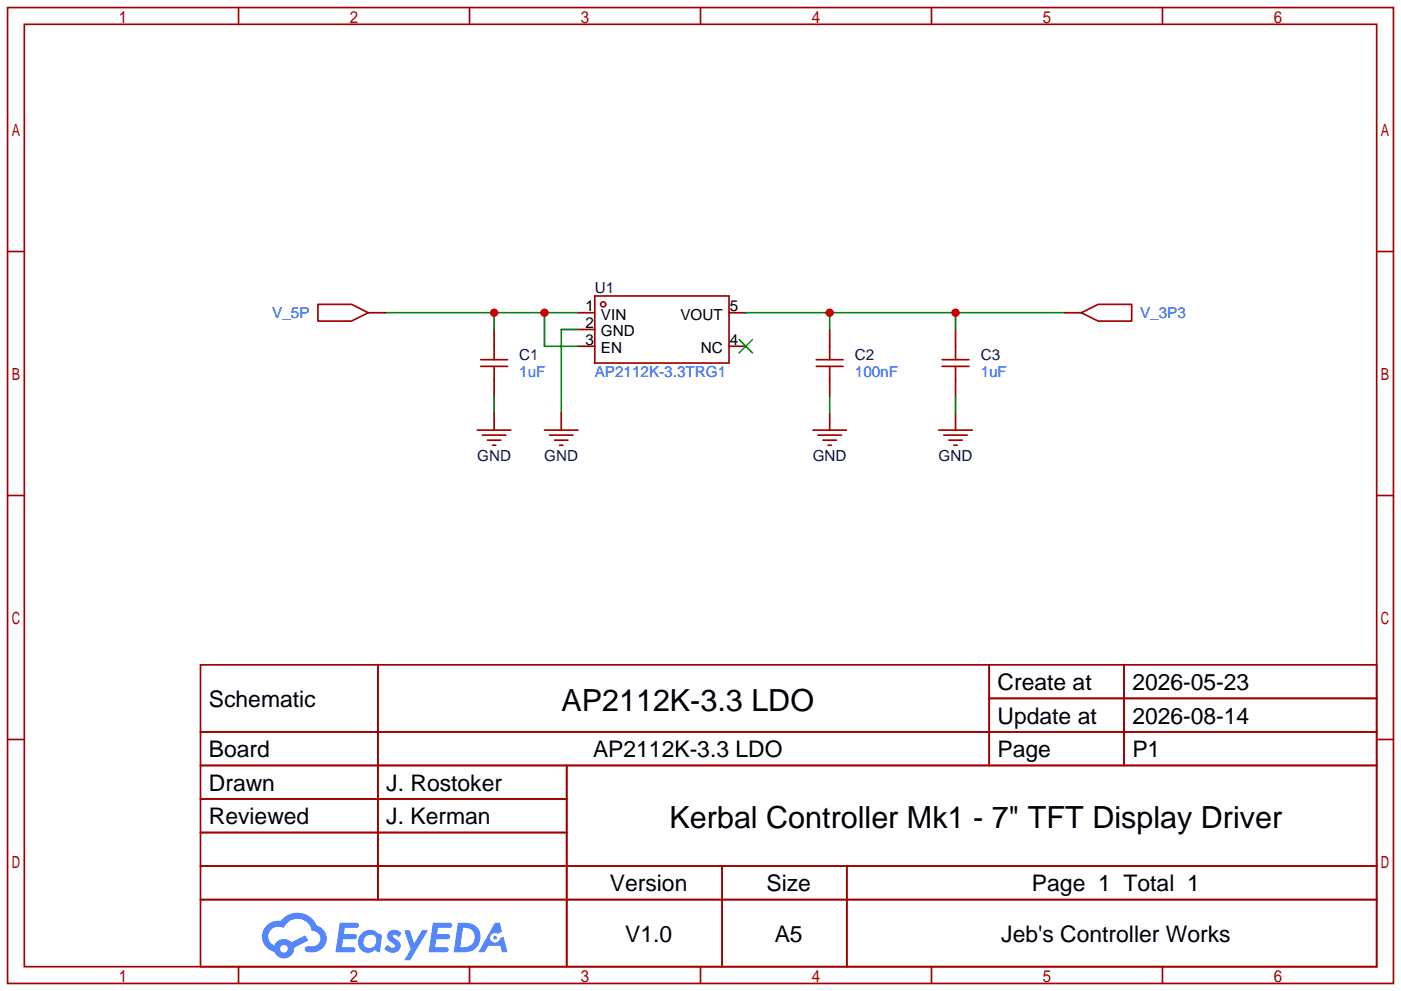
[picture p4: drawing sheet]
<svg xmlns="http://www.w3.org/2000/svg" width="212mm" height="150mm" viewBox="0 0 212 150" stroke-linecap="round" stroke-linejoin="round" font-family="sans-serif">
<g fill="none" stroke="#a10000" stroke-width=".25">
<path d="M1.1 1.1h209.8v147.9h-209.8zM3.7 3.7h204.7v142.7h-204.7zM36.1 1.1v2.6M71.1 1.1v2.6M106 1.1v2.6M141 1.1v2.6M176 1.1v2.6M1.1 38.1h2.6M208.4 38.1h2.5M1.1 75.1h2.6M208.4 75.1h2.5M1.1 112h2.6"/>
<path d="M30.4 100.7h178v45.7h-178zM30.4 110.9h178M30.4 116h178M57.2 100.7v35.6M85.8 116v30.4M149.8 100.7v15.3M149.8 105.8h58.6M170.2 100.7v15.3M208.4 112h2.5M30.4 121h55.4M30.4 131.2h178M30.4 126.1h55.4"/>
<path d="M30.4 136.3h178M109.3 131.2v15.2M128.2 131.2v15.2M36.1 146.4v2.6M71.1 146.4v2.6M106 146.4v2.6M141 146.4v2.6M176 146.4v2.6"/>
</g>
<g fill="#5487ff">
<path d="M58.9 141.1a1.3 1.3 0 0 1 1.9 .3l-.4 .6a.54 .54 0 0 0-1-.2l.1 .1a2.32 2.32 0 0 1 1.2 1.4 1.36 1.36 0 0 1-1.1 1 1.36 1.36 0 0 1-1.4-.6l.5-.6a.7 .7 0 0 0 1.1 .3v-.3a2.4 2.4 0 0 1-1.2-1.3l.1-.5z"/>
<path d="M61.2 140.9h.8l.7 2 1.2-2h.9l-2.7 4.6h-.9l1-1.7z"/>
<path d="M51.4 139.8h1.7a1.31 1.31 0 0 1 1.2 .2 .4 .4 0 0 1-.4 .6h-1.7l-.1 .9h1.6a.4 .4 0 0 1 .3 .4 .4 .4 0 0 1-.4 .4h-1.7l-.1 1.2h.8a1.23 1.23 0 0 1 1.2 .2 .39 .39 0 0 1-.4 .5h-2.6z"/>
<path d="M65.5 139.8h1.7a1.32 1.32 0 0 1 1.2 .2 .39 .39 0 0 1-.3 .6h-1.8l-.1 .9h1.6a.4 .4 0 0 1 .4 .4 .4 .4 0 0 1-.5 .4h-1.6l-.2 1.2h.8a1.23 1.23 0 0 1 1.2 .2 .39 .39 0 0 1-.4 .5h-2.6z"/>
<path d="M74.9 139.8h.8l.3 1.3-.6 .4a.75 .75 0 0 0-1.1 .3 .75 .75 0 0 0 .4 1 .75 .75 0 0 0 1-.7l.5-.2 .6 2.3h-.8l-.3-.9h-1.8l-.5 .9h-1z"/>
<path d="M69.3 139.8l-.6 4.4h1.4a2.27 2.27 0 0 0 2.6-1.6 2.27 2.27 0 0 0-1.4-2.7zM70.1 140.6a1.5 1.5 0 0 1 1.8 1.5 1.5 1.5 0 0 1-1.9 1.4h-.3z"/>
<path d="M54.7 141.4a1.62 1.62 0 0 0-.4 2.1 1.62 1.62 0 0 0 2.1 .7l.3-.3 .4 .3h.4l.3-2.4-.1-.3h-.2a.57 .57 0 0 1-.6-.4 1.73 1.73 0 0 0-2.2 .3zM55.3 141.9a.96 .96 0 0 1 1.5 0 .96 .96 0 0 1-.2 1.5 .95 .95 0 0 1-1.4-.1 .95 .95 0 0 1 .1-1.4z"/>
<path d="M40.4 140.2a2.37 2.37 0 0 0 1.1 4 1.54 1.54 0 0 0 1.8 1 1.54 1.54 0 0 0 1.2-1.6l2.2-1.1-.5-.8-2.1 1a1.57 1.57 0 0 0-2.6 .5 1.5 1.5 0 0 1-.7-2.1 1.5 1.5 0 0 1 2.2-.5 2.23 2.23 0 0 1 2.3-1.4 2.23 2.23 0 0 1 1.9 1.8 1.16 1.16 0 0 1 1.3 1.1 1.16 1.16 0 0 1-1.1 1.2h-.7a.47 .47 0 0 0-.6 .4 .47 .47 0 0 0 .5 .6 2.26 2.26 0 0 0 2.8-2.6 2.12 2.12 0 0 0-1.4-1.5 3.2 3.2 0 0 0-5.5-.7h-.3a2.55 2.55 0 0 0-1.8 .7zM42.4 143.7a.6 .6 0 0 1 1.2 0 .6 .6 0 0 1-1.2 0z"/>
<circle cx="74.9" cy="142" r=".28"/>
</g>
<g fill="none" stroke="#a10000" stroke-width=".25">
<path d="M72.8 55.5h4M72.8 54.5h4M74.8 52.5v2M74.8 55.5v2M90 44.8h20.4v10.2h-20.4zM123.6 55.5h4M123.6 54.5h4M125.6 52.5v2M125.6 55.5v2M142.6 55.5h4.1M142.6 54.5h4.1M144.7 52.5v2"/>
<path d="M144.7 55.5v2"/>
<circle cx="91.3" cy="46.1" r=".38"/>
</g>
<path d="M74.8 49.9v2.6M74.8 57.5v2.6M87.5 47.4h2.5M87.5 49.9h2.5M87.5 52.5h2.5M110.4 47.4h2.5M110.4 52.5h2.5M125.6 49.9v2.6M125.6 57.5v2.6M144.7 49.9v2.6M144.7 57.5v2.6" fill="none" stroke="#870000" stroke-width=".25"/>
<path d="M111.9 51.4l2 2.1M113.9 51.4l-2 2.1" fill="none" stroke="#3c3" stroke-width=".25"/>
<path d="M112.9 47.4h48.3M125.6 47.4v2.5M144.7 47.4v2.5" fill="none" stroke="#008700" stroke-width=".25"/>
<g fill="#c00">
<circle cx="125.6" cy="47.4" r=".63"/>
<circle cx="144.7" cy="47.4" r=".63"/>
</g>
<path d="M125.6 62.6v2.6M144.7 62.6v2.6" fill="none" stroke="#870000" stroke-width=".25"/>
<path d="M123.1 65.2h5M123.8 65.9h3.6M124.6 66.7h2M125.3 67.4h.6M142.1 65.2h5.1M142.9 65.9h3.5M143.6 66.7h2.1M144.4 67.4h.5" fill="none" stroke="#a10000" stroke-width=".25"/>
<path d="M58.3 47.4h29.2M74.8 47.4v2.5M82.4 47.4v5.1h5.1M125.6 60.1v2.5M144.7 60.1v2.5" fill="none" stroke="#008700" stroke-width=".25"/>
<g fill="#c00">
<circle cx="74.8" cy="47.4" r=".63"/>
<circle cx="82.4" cy="47.4" r=".63"/>
</g>
<path d="M87.5 49.9h-2.5v12.7M74.8 60.1v2.5" fill="none" stroke="#008700" stroke-width=".25"/>
<path d="M55.8 47.4h2.5M161.2 47.4h2.5M74.8 62.6v2.6M85 62.6v2.6" fill="none" stroke="#870000" stroke-width=".25"/>
<path d="M48.1 46.1h5.1l2.6 1.3-2.6 1.2h-5.1zM163.7 47.4l2.5-1.3h5.1v2.5h-5.1zM72.3 65.2h5M73 65.9h3.6M73.8 66.7h2M74.5 67.4h.6M82.4 65.2h5.1M83.2 65.9h3.5M83.9 66.7h2.1M84.7 67.4h.5" fill="none" stroke="#a10000" stroke-width=".25"/>
<g font-size="4.6">
<text x="85" y="107.6">AP2112K-3.3 LDO</text>
<text x="101.4" y="125.4">Kerbal Controller Mk1 - 7&quot; TFT Display Driver</text>
</g>
<g font-size="3.5">
<text x="31.6" y="107.1">Schematic</text>
<text x="151" y="104.5">Create at</text>
<text x="171.4" y="104.5">2026-05-23</text>
<text x="151" y="109.6">Update at</text>
<text x="171.4" y="109.6">2026-08-14</text>
<text x="31.6" y="114.7">Board</text>
<text x="31.6" y="119.8">Drawn</text>
<text x="58.5" y="119.8">J. Rostoker</text>
<text x="89.8" y="114.7">AP2112K-3.3 LDO</text>
<text x="151" y="114.7">Page</text>
<text x="171.4" y="114.7">P1</text>
<text x="31.6" y="124.8">Reviewed</text>
<text x="58.5" y="124.8">J. Kerman</text>
<text x="92.3" y="135">Version</text>
<text x="116" y="135">Size</text>
<text x="156.2" y="135">Page 1 Total 1</text>
<text x="94.6" y="142.6">V1.0</text>
<text x="117.3" y="142.6">A5</text>
<text x="151.6" y="142.6">Jeb's Controller Works</text>
</g>
<g font-size="2.3">
<text x="88.6" y="47.1">1</text>
<text x="110.5" y="47.1">5</text>
<text x="88.6" y="49.7">2</text>
<text x="88.6" y="52.2">3</text>
<text x="91" y="48.4">VIN</text>
<text x="91" y="51">GND</text>
<text x="91" y="53.5">EN</text>
<text x="103" y="48.4">VOUT</text>
<text x="106.1" y="53.5">NC</text>
<text x="110.5" y="52.2">4</text>
</g>
<g font-size="2.3" fill="#000080">
<text x="90" y="44.4">U1</text>
<text x="78.6" y="54.5">C1</text>
<text x="129.4" y="54.5">C2</text>
<text x="148.5" y="54.5">C3</text>
<text x="72.2" y="69.8">GND</text>
<text x="82.4" y="69.8">GND</text>
<text x="123" y="69.8">GND</text>
<text x="142.1" y="69.8">GND</text>
</g>
<g font-size="2.3" fill="#00f">
<text x="41.2" y="48.2">V_5P</text>
<text x="172.6" y="48.2">V_3P3</text>
<text x="78.6" y="57.1">1uF</text>
<text x="90" y="57.1">AP2112K-3.3TRG1</text>
<text x="129.4" y="57.1">100nF</text>
<text x="148.5" y="57.1">1uF</text>
</g>
</svg>
